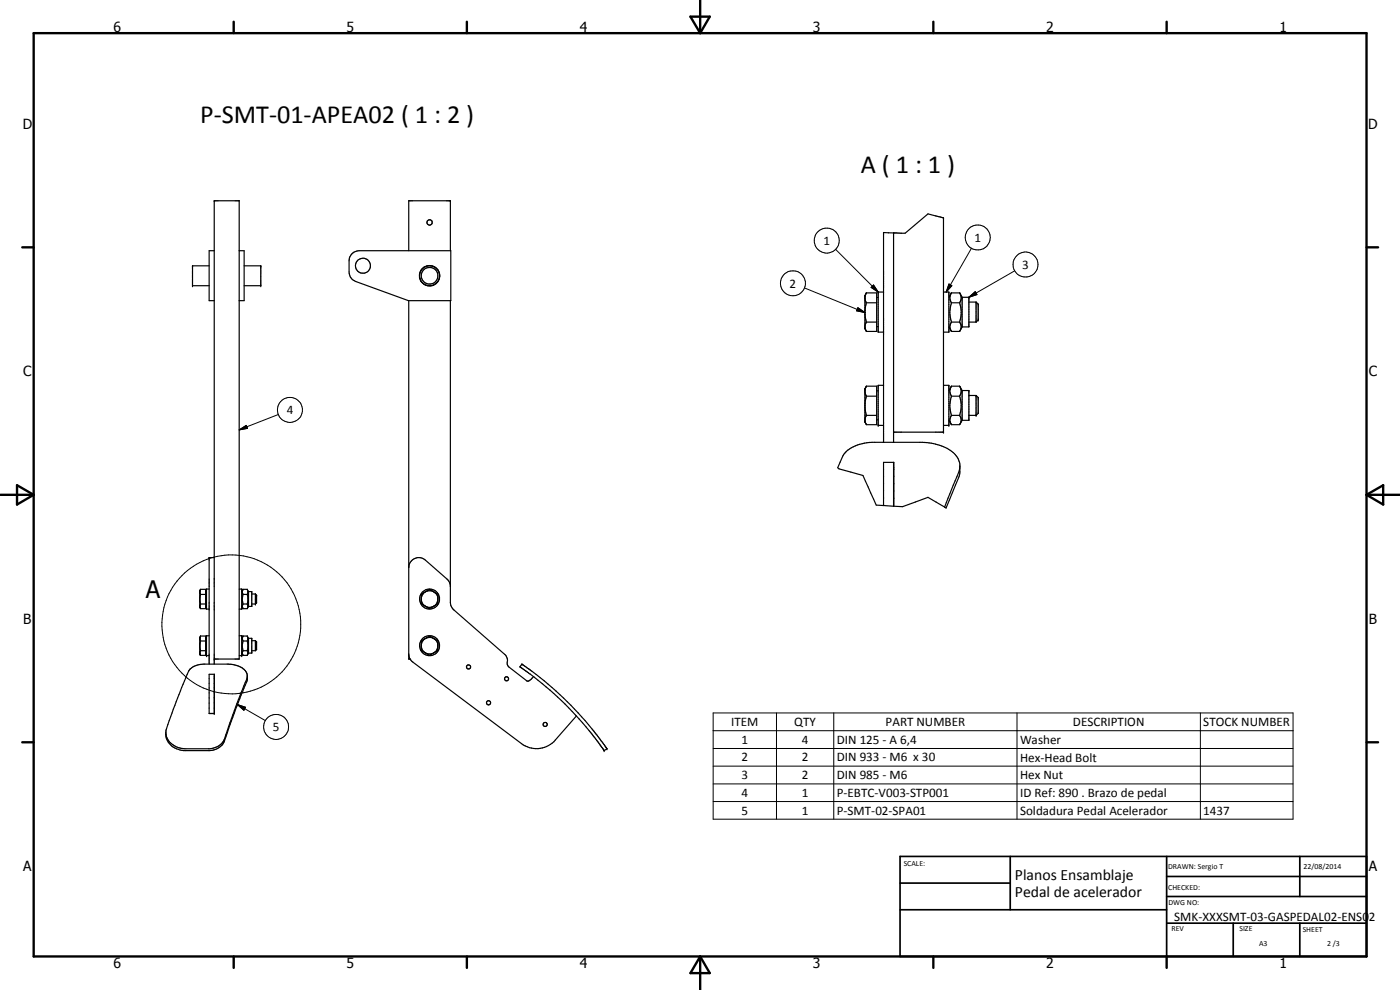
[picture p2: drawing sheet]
<svg xmlns="http://www.w3.org/2000/svg" width="420mm" height="297mm" viewBox="0 0 420 297" stroke-linecap="round" stroke-linejoin="round" font-family="sans-serif">
<g fill="none" stroke="#000" stroke-width=".35">
<path d="M62.8 79.8h-5v5.9h5M64.3 75.2h-1.5v15h1.5M71.8 75.2h1.5v15h-1.5M73.3 79.8h5v5.9h-5M105.7 76.1l.9-.6 1.2-.3h27.5v15h-12.7l-15.8-5.7a3.1 3.1 0 0 1-2-2.9v-3.4a2.79 2.79 0 0 1 .9-2.1zM122.7 75.2v-15h12.5v15M129.6 79.8a3.2 3.2 0 0 0-3 1M129.6 79.8l1.5 .8M129.7 79.8a2.73 2.73 0 0 0-3.1 1M129.7 79.8l.8 .3 .6 .5M268.2 69.9l3.4 .1 6.9-5.8 4.7 1.2v64.3h-15M268.2 69.9v62.8"/>
<path d="M268.2 69.9l-3-.1v62.9M122.7 90.2v107.5h.4M125.9 83.2l.5 1.2 .9 .9M125.9 83.2a2.96 2.96 0 0 0 4.2 2.3M126 81.9l-.1 1.3M126.6 80.8l-.6 1.1M126.6 80.8l-.6 1.2M127.6 85.5l1.2 .3M130.1 85.6l-.9 .2M130.8 85.1l-.7 .4M131.1 80.6l.3 .3M131.3 80.9a3.1 3.1 0 0 1-1.2 4.7"/>
<path d="M131.4 80.9l.6 1.6-.2 1.3M131.6 84.1l-.5 .7M135.2 90.2v90.9l.3 .9 .7 1 15.2 13.3a2.87 2.87 0 0 1 .8 3l.4 .7 5.6 4.3h.5l1.4-1.3M260 87.9a2.8 2.8 0 0 0 0 2.9M260 87.9l-.4 .7v10l.4 .8M260 90.8l-.4 3 .4 2.8M260 87.9h3.1v11.5h-3.1a2.65 2.65 0 0 1 0-2.8M260 90.8h3.1M260 96.6h3.1M263.1 89.3h.5M263.1 98h.5M265.2 87.6h-1.6v12.1h1.6"/>
<path d="M283.2 87.6h1.6v12.1h-1.6M284.8 98.1l.7 1.3M285.5 87.9h2.5M285.5 90.8h2.5M285.5 96.6h2.5M285.5 96.6a2.33 2.33 0 0 0 0 2.8h2.5a2.25 2.25 0 0 0 0-2.8M285.5 90.8l-.4 3 .4 2.8M285.5 87.9l-.4 1.5 .4 1.4M285.5 87.9l-.7 1.3M288 87.9a2.49 2.49 0 0 1 0 2.9M288 90.8a8.8 8.8 0 0 1 0 5.8M288 87.9l.7 1.3"/>
<path d="M288.7 89.2h2.1v8.9h-2.1M288.7 89.2v8.9M288.7 98.1l-.6 1.3M290.8 96.6h2.1M290.8 90.6h2.1M292.9 90.6v6M292.9 90.6l.7 .6v4.8l-.7 .6M260 115.9l-.4 .7v10.1l.4 .6M260 115.9h3.1v11.5h-3.1a2.52 2.52 0 0 1 0-2.8M260 115.9a2.68 2.68 0 0 0-.3 2.4l.3 .6M260 118.9a10 10 0 0 0 0 5.7M260 118.9h3.1"/>
<path d="M263.1 117.3h.5M265.2 115.6h-1.6v12h1.6M283.2 115.6h1.6v12h-1.6M285.5 115.9h2.5M285.5 118.9h2.5M285.5 118.9a9.1 9.1 0 0 0 0 5.7M285.5 115.9l-.1 .2a2.52 2.52 0 0 0 .1 2.8M285.5 115.9l-.7 1.3M288 115.9a2.54 2.54 0 0 1 0 3M288 118.9a8.7 8.7 0 0 1 .1 5.3l-.1 .4M288 115.9l.7 1.3M288.7 117.2h2.1v8.9h-2.1"/>
<path d="M288.7 117.2v8.9M290.8 118.7h2.1M292.9 118.7v5.9M292.9 118.7l.7 .6v4.7l-.7 .6M260 124.6h3.1M263.1 126h.5M268.2 138.7v13.2l-3-.2M284.8 126.1l.7 1.2M285.5 124.6h2.5M285.5 124.6l-.4 1.4 .4 1.4h2.5a2.15 2.15 0 0 0 .2-2.4l-.2-.4M288.7 126.1l-.6 1.2M290.8 124.6h2.1"/>
<path d="M265.2 151.7v-13h3.1v13.2l2.6 .1 7.6-2.8 5 2.9M265.2 151.7l-2.2-.1-4-8.9-7.2-2-.4-.4 1.4-3.3a10.1 10.1 0 0 1 8.9-4.3h15.1a13.5 13.5 0 0 1 10.5 4.5l.2 .4a6.6 6.6 0 0 1 .6 4.3l-.4 1.4-3.8 9.1-.4-.3M268.2 140.3h.1M288.1 140.1l-.2 1.3-4.4 10.7M60 177.8l.2 .6M60.2 176.8l-.2 .4v5l.1 .4M60.2 178.4l-.2 1.1M60.2 176.8l-.2 .6M60.2 176.8h1.5v5.8h-1.5M60.2 178.4h1.5M61.7 177.5h.3M62.8 176.7h-.8v6.1h.8"/>
<path d="M64.3 167.3h-1.5v32M71.8 176.7h.7v6.1h-.7M72.9 176.8h1.3M72.9 178.4h1.3M72.9 176.8l-.2 .6 .2 1M72.9 178.4l-.2 1.1 .2 1.7M72.9 176.8l-.4 .7M74.2 176.8l.4 .7M74.2 176.8l.2 .8-.2 .8M74.2 178.4l.2 1.4-.2 1.4M74.6 177.5h1v4.4h-1M74.6 177.5v4.4"/>
<path d="M75.6 178.2h1.1M76.7 178.2v3M76.7 178.2l.3 .4v2.3l-.3 .3M122.7 170.3a3 3 0 0 1 1.7-2.7 3 3 0 0 1 3.3 .5l6.7 5.9 .8 1.6M126.4 179.7v.3M127.7 177.5l-1.3 .7v2.9l1.8 1.1a.72 .72 0 0 0 1.3 0l.3-.1M127.7 177.5l-.6 .5-.7 1.3M128 177.4l1-.6 1.2 .8M128 177.4l-.3 .1M128 177.4l1.2-.2 1 .4M130.2 177.6l.3 .2M130.5 177.8l.5 .6a3.6 3.6 0 0 1 .4 2.8l-1.6 .9"/>
<path d="M130.5 177.8l1 .6-.1 1.4M60 180.1l.2 1.1M60 182.1v.1M60 191.8l.2 .5M60 194.1l.2 1.1M60.1 182.4l.1 .2M60.1 190.9l-.1 .4v4.9l.1 .4M60.2 181.2l-.2 .6M60.2 190.8h1.5v5.8h-1.5l-.2-.5M60.2 181.2h1.5M60.2 192.3l-.2 1.2M60.2 195.2l-.2 .5"/>
<path d="M60.2 190.8l-.1 .1M60.2 190.8l-.2 .6M60.2 192.3h1.5M60.2 195.2h1.5M61.7 181.9h.3M61.7 191.6h.3M61.7 195.9h.3M62.8 190.8h-.8v5.9h.8M64.3 197.7h7.5v-137.5h-7.5v139.1M71.8 190.8h.7v5.9h-.7M72.5 181.9l.4 .7M72.5 196l.4 .6"/>
<path d="M72.9 181.2h1.3M72.9 182.6h1.3M72.9 190.8h1.3M72.9 192.3h1.3M72.9 195.2h1.3M72.9 195.2l-.2 .5 .2 .9h1.3l.2-.7-.2-.7M72.9 181.2l-.2 .6 .2 .8M72.9 190.8l-.2 .6 .2 .9M72.9 192.3l-.2 1.2 .2 1.7M72.9 190.8v.1M72.9 190.9l-.4 .6M74.2 190.8v.1"/>
<path d="M74.2 181.2l.2 .7-.2 .7M74.2 190.8l.2 .8-.2 .7M74.2 192.3l.2 1.5-.2 1.4M74.2 190.9l.4 .6M74.6 191.5h1v4.5h-1M74.6 191.5v4.5M74.6 181.9l-.4 .7M74.6 196l-.4 .6M75.6 181.2h1.1M75.6 195.2h1.1M75.6 192.2h1.1M76.7 192.2v3"/>
<path d="M76.7 192.2l.3 .3v2.4l-.3 .3M122.7 196.2l.2 1.2 1 1.2 33.1 24.9a7.5 7.5 0 0 0 9.7-1.5l6.3-7.2M126.4 180a2.51 2.51 0 0 0 3.4 2.1M126.4 193.7l.2 1.1 .7 .9M127.7 191.6l-1.3 .6v2.9l.9 .6M127.7 191.6a2.49 2.49 0 0 0-1.3 1.7M128 191.4l1-.6 1.2 .8M128 191.4l-.3 .2M128 191.4l1.2-.1 .7 .1M130 191.4l.2 .2M130.2 191.6l.8 .8a3.4 3.4 0 0 1 .4 2.8l-.7 .4a2.67 2.67 0 0 1-3.4 .1M130.2 191.6l1.3 .7-.1 1.5"/>
<path d="M131.4 180.2l-.4 1-1.2 .9M131.4 194.2a3.7 3.7 0 0 1-2.5 2.4l-1.6-.9M156.6 199.3l-.6 .8M156.6 199.3h.1M156.7 199.3l2 1.4a101.6 101.6 0 0 1 19.9 19.2l3.5 4.7M62.8 202.3h1.5v11.8h-1.5zM64.3 203.1h.1M74.2 202.8l-.2 1.8-3.3 8.3-3.3 9.3a4.9 4.9 0 0 1-4.5 3h-7.7a5.3 5.3 0 0 1-4.8-7.8 135.7 135.7 0 0 1 6.6-16.6l.4-.4a5.9 5.9 0 0 1 3.6-1.1h7.6a6.1 6.1 0 0 1 5.4 2.6l.2 .7-.2 1.2-5 13a20.3 20.3 0 0 1-2.1 5.8 5.1 5.1 0 0 1-4 2.1h-7.5a6.5 6.5 0 0 1-5-2.7l-.6-1.8M156 200.1h.1M156.1 200.1l1.7 1.2a97.8 97.8 0 0 1 21.1 20.6l2.4 3.3 .8-.5M182.1 224.6v.1"/>
<circle cx="108.9" cy="79.7" r="2.25"/>
<circle cx="128.9" cy="66.8" r=".8"/>
<circle cx="128.9" cy="82.7" r="2.51"/>
<circle cx="128.9" cy="179.7" r="3"/>
<circle cx="128.9" cy="193.7" r="3"/>
<circle cx="140.6" cy="200.1" r=".64"/>
<circle cx="146.6" cy="210.9" r=".63"/>
<circle cx="152" cy="203.7" r=".62"/>
<circle cx="163.6" cy="217.3" r=".62"/>
</g>
<g fill="#000">
<circle cx="57.8" cy="79.8" r=".18"/>
<circle cx="64.3" cy="60.2" r=".18"/>
<circle cx="78.3" cy="79.8" r=".18"/>
<circle cx="135.2" cy="60.2" r=".18"/>
<circle cx="57.8" cy="85.7" r=".18"/>
<circle cx="78.3" cy="85.7" r=".18"/>
<circle cx="288.7" cy="89.2" r=".18"/>
<circle cx="290.8" cy="89.2" r=".18"/>
<circle cx="293.6" cy="96" r=".18"/>
<circle cx="292.9" cy="118.7" r=".18"/>
<circle cx="263.6" cy="127.6" r=".18"/>
<circle cx="283.2" cy="129.7" r=".18"/>
<circle cx="284.8" cy="127.6" r=".18"/>
<circle cx="292.9" cy="124.6" r=".18"/>
<circle cx="62.8" cy="167.3" r=".18"/>
<circle cx="77" cy="178.6" r=".18"/>
<circle cx="60" cy="191.3" r=".18"/>
<circle cx="60" cy="196.2" r=".18"/>
<circle cx="62" cy="190.8" r=".18"/>
<circle cx="62" cy="196.7" r=".18"/>
<circle cx="64.3" cy="197.7" r=".18"/>
<circle cx="72.5" cy="190.8" r=".18"/>
<circle cx="72.5" cy="196.7" r=".18"/>
<circle cx="76.7" cy="181.2" r=".18"/>
<circle cx="156.6" cy="199.3" r=".18"/>
<circle cx="64.3" cy="214.1" r=".18"/>
<circle cx="181.3" cy="225.2" r=".18"/>
<circle cx="182.1" cy="224.7" r=".18"/>
</g>
<g fill="none" stroke="#000" stroke-width=".71">
<path d="M10.1 9.9h400v277.1h-400zM70.1 6.5v3.4M140.1 6.5v3.4M207.2 5h5.8l-2.9 4.9zM210.1 0v9.9M280.1 6.5v3.4M350.1 6.5v3.4M6.7 74.2h3.4M410.1 74.2h3.5M.1 148.5h10M5.1 145.6l5 2.9-5 2.9zM410.1 148.5h10"/>
<path d="M410.1 148.5l5-2.9v5.8zM6.7 222.7h3.4M410.1 222.7h3.5M70.1 287v3.4M140.1 287v3.4M210.1 287v10M210.1 287l2.9 5h-5.8zM280.1 287v3.4M350.1 287v3.4"/>
</g>
<path d="M270.1 257h140v30h-140zM303.2 257v16M350.1 257v30M390.1 257v12M270.1 265h33.1M270.1 273h80M350.1 277h60M350.1 269h60M350.1 263h60M370.1 277v10M390.1 277v10" fill="none" stroke="#000" stroke-width=".51"/>
<g fill="none" stroke="#000" stroke-width=".3">
<path d="M250.8 74.8l12.8 12.8M291.5 74.5l-7.5 13.1M241.5 86.4l18.1 7.4M257.5 92.3l2.1 1.5-2.5-.5zM262.2 85.5l1.4 2.1-2.2-1.4zM284.8 85.2l.9 .5-1.7 1.9zM290.8 89.2l1.9-1.7 .5 .9zM304.5 81.3l-13.7 7.9M71.8 129l2.1-1.4 .4 .9zM83.5 124.4l-11.7 4.6M71.3 211.4l2.4 .8-.5 .9zM71.3 211.4l8.3 4.8"/>
<path d="M214 213.9h174.1v31.9h-174.1zM214 219.2h174.1M233 213.9v31.9M250.2 213.9v31.9M305.2 213.9v31.9M360.2 213.9v31.9M214 224.6h174.1M214 229.9h174.1M214 235.2h174.1M214 240.5h174.1"/>
<circle cx="248.1" cy="72.2" r="3.7"/>
<circle cx="293.4" cy="71.3" r="3.8"/>
<circle cx="307.8" cy="79.4" r="3.7"/>
<circle cx="238" cy="85" r="3.8"/>
<circle cx="87" cy="123" r="3.8"/>
<circle cx="69.4" cy="187.3" r="20.8"/>
<circle cx="82.9" cy="218.1" r="3.8"/>
</g>
<path d="M257.5 92.3l2.1 1.5-2.5-.5zM262.2 85.5l1.4 2.1-2.2-1.4zM284.8 85.2l.9 .5-1.7 1.9zM290.8 89.2l1.9-1.7 .5 .9zM71.8 129l2.1-1.4 .4 .9zM71.3 211.4l2.4 .8-.5 .9z" fill="#000"/>
<g font-size="7.9">
<text x="60.1" y="36.8">P-SMT-01-APEA02 ( 1 : 2 )</text>
<text x="258.3" y="52">A ( 1 : 1 )</text>
</g>
<text font-size="7.2" x="43.7" y="179.3">A</text>
<g font-size="4.7">
<text x="304.6" y="263.9">Planos Ensamblaje</text>
<text x="304.6" y="269.3">Pedal de acelerador</text>
</g>
<g font-size="4.2">
<text x="34" y="9.6">6</text>
<text x="104" y="9.6">5</text>
<text x="174" y="9.6">4</text>
<text x="244" y="9.6">3</text>
<text x="314" y="9.6">2</text>
<text x="384" y="9.6">1</text>
<text x="6.8" y="38.7">D</text>
<text x="410.6" y="38.7">D</text>
<text x="7" y="112.9">C</text>
<text x="410.8" y="112.9">C</text>
<text x="7" y="187.1">B</text>
<text x="410.8" y="187.1">B</text>
<text x="7" y="261.4">A</text>
<text x="410.8" y="261.4">A</text>
<text x="34" y="290.4">6</text>
<text x="104" y="290.4">5</text>
<text x="174" y="290.4">4</text>
<text x="244" y="290.4">3</text>
<text x="314" y="290.4">2</text>
<text x="384" y="290.4">1</text>
</g>
<g font-size="3.9">
<text x="247.1" y="73.4">1</text>
<text x="292.4" y="72.6">1</text>
<text x="306.8" y="80.7">3</text>
<text x="237" y="86.3">2</text>
<text x="86.1" y="124.3">4</text>
<text x="81.9" y="219.4">5</text>
<text x="219.4" y="217.8">ITEM</text>
<text x="238.4" y="217.8">QTY</text>
<text x="265.8" y="217.8">PART NUMBER</text>
<text x="322" y="217.8">DESCRIPTION</text>
<text x="361.1" y="217.8">STOCK NUMBER</text>
<text x="222.5" y="223.2">1</text>
<text x="240.7" y="223.2">4</text>
<text x="251.2" y="223.2">DIN 125 - A 6,4</text>
<text x="306.1" y="223.3">Washer</text>
<text x="222.5" y="228.5">2</text>
<text x="222.5" y="233.8">3</text>
<text x="240.7" y="228.5">2</text>
<text x="240.7" y="233.8">2</text>
<text x="251.2" y="228.5">DIN 933 - M6 x 30</text>
<text x="251.2" y="233.8">DIN 985 - M6</text>
<text x="306.1" y="228.6">Hex-Head Bolt</text>
<text x="306.1" y="233.8">Hex Nut</text>
<text x="222.5" y="239.1">4</text>
<text x="240.7" y="239.1">1</text>
<text x="251.2" y="239.1">P-EBTC-V003-STP001</text>
<text x="306.1" y="239.2">ID Ref: 890 . Brazo de pedal</text>
<text x="222.5" y="244.4">5</text>
<text x="240.7" y="244.4">1</text>
<text x="251.2" y="244.4">P-SMT-02-SPA01</text>
<text x="306.1" y="244.5">Soldadura Pedal Acelerador</text>
<text x="361.1" y="244.4">1437</text>
<text x="352.4" y="276.3">SMK-XXXSMT-03-GASPEDAL02-ENS02</text>
</g>
<g font-size="2.4">
<text x="271.2" y="259.7">SCALE:</text>
<text x="350.6" y="260.7">DRAWN: Sergio T</text>
<text x="391.2" y="260.6">22/08/2014</text>
<text x="350.6" y="267">CHECKED:</text>
<text x="350.6" y="271.4">DWG NO:</text>
<text x="351.6" y="279.3">REV</text>
<text x="372" y="279.4">SIZE</text>
<text x="391" y="279.6">SHEET</text>
<text x="377.9" y="283.8">A3</text>
<text x="398.3" y="283.8">2 /3</text>
</g>
</svg>
